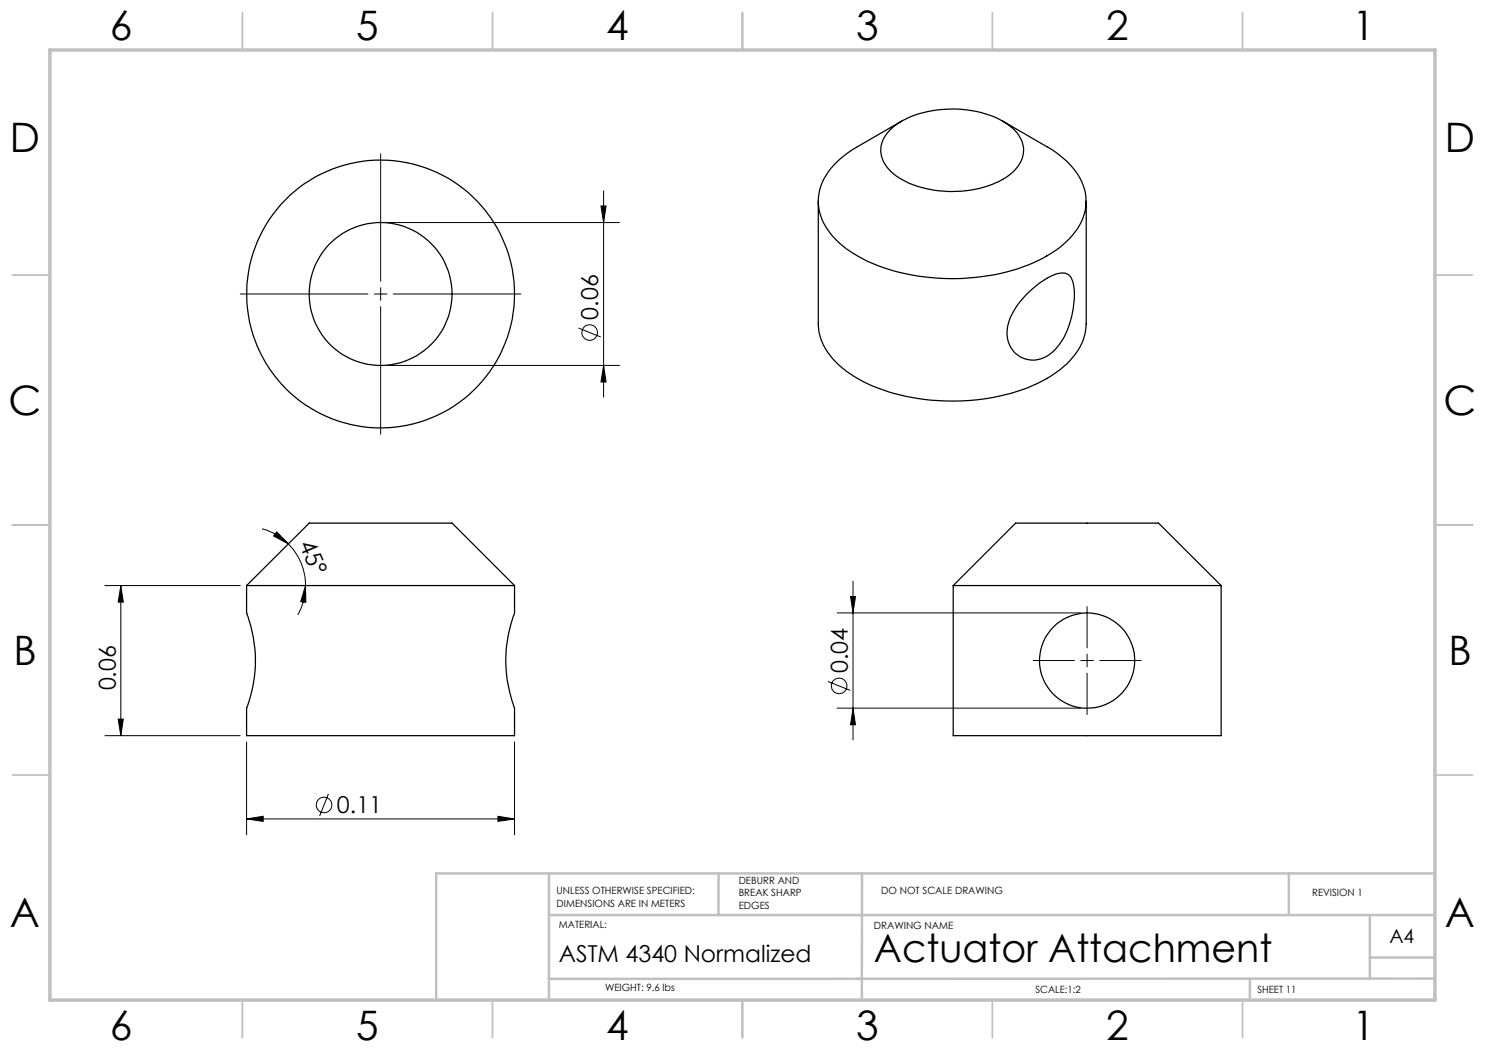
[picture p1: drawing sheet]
<svg xmlns="http://www.w3.org/2000/svg" width="297mm" height="210mm" viewBox="0 0 297 210" stroke-linecap="round" stroke-linejoin="round" font-family="sans-serif">
<g fill="none" stroke="#c0c0c0" stroke-width=".35">
<path d="M48.5 2.5v7.5M98.5 2.5v7.5M148.5 2.5v7.5M198.5 2.5v7.5M248.5 2.5v7.5M2.5 55h7.5M287 55h7.5M2.5 105h7.5M287 105h7.5M2.5 155h7.5M287 155h7.5M48.5 200v7.5"/>
<path d="M98.5 200v7.5M148.5 200v7.5M198.5 200v7.5M248.5 200v7.5"/>
</g>
<path d="M109.8 174.7v25.3M143.7 174.7v8.3M172.4 174.7v25.4M257.8 174.8v8.2M287 174.7h-199.8v25.3M109.8 183h177.2M250 195.8v4.2M274 183v12.8M274 191.5h13M287 195.7l-177.2 .1" fill="none" stroke="#c0c0c0" stroke-width=".5"/>
<path d="M10 10h277v190h-277z" fill="none" stroke="#c0c0c0" stroke-width=".7"/>
<g fill="none" stroke="#000" stroke-width=".2">
<path d="M76.1 30.8v25.5M120.7 38.2v41.2M48 58.8h25.6M74.9 58.8h2.5M76.1 57.5v2.6M77.4 44.5h46.5M78.7 58.8h25.5M120.2 41.2h1l-.5 3.3zM76.1 61.3v25.5M77.4 73.1h46.5M115.7 65.6l4.5 1.8M120.7 73.1l.5 3.3h-1z"/>
<path d="M21 117.1h27M24.2 117.1l.5 3.3h-1.1zM24.2 117.1v30M52.4 105.8a11.5 11.5 0 0 1 5.3 3M55.4 106.4l2.3 2.4-3-1.6zM57.7 108.8a11.9 11.9 0 0 1 3.4 8.3M61.1 117.1l.1 3.4-1.1-.2zM61.1 117.1a11.6 11.6 0 0 1-1.6 5.9M170.1 119.3h1l-.5 3.3zM170.6 116.2v31.8M165.6 136.3l4.4 1.8M167.4 122.6h48.7"/>
<path d="M206.6 132.1h8.3M216.1 132.1h2.6M217.4 121.3v8.3M217.4 130.8v2.6M217.4 134.6v8.3M220 132.1h8.2M21 147.1h27M23.6 143.8h1.1l-.5 3.3zM49.3 148.4v18.6M65.7 158.8l-1.8 4.4M102.9 148.4v18.6M167.4 141.6h48.7"/>
<path d="M170.6 141.6l.5 3.3h-1zM49.3 163.8l3.3-.5v1zM49.3 163.8h53.6M99.6 163.3l3.3 .5-3.3 .5z"/>
<circle cx="117.9" cy="66.5" r="1.55"/>
<circle cx="167.8" cy="137.2" r="1.56"/>
<circle cx="64.8" cy="161" r="1.55"/>
</g>
<g fill="#000">
<path d="M120.2 41.2h1l-.5 3.3zM120.7 73.1l.5 3.3h-1zM170.1 119.3h1l-.5 3.3zM170.6 141.6l.5 3.3h-1z"/>
<path d="M61.1 117.1l.1 3.4-1.1-.2zM55.4 106.4l2.3 2.4-3-1.6z"/>
<path d="M23.6 143.8h1.1l-.5 3.3zM24.2 117.1l.5 3.3h-1.1z"/>
<path d="M99.6 163.3l3.3 .5-3.3 .5zM49.3 163.8l3.3-.5v1z"/>
</g>
<g fill="none" stroke="#000" stroke-width=".25">
<path d="M177.9 26.1a16.5 16.5 0 0 1 11-4.2 19.4 19.4 0 0 1 13.5 3.7 5.6 5.6 0 0 1-.1 9 19.9 19.9 0 0 1-14.5 3.6 15.8 15.8 0 0 1-10-4.3 5.3 5.3 0 0 1 .1-7.8zM180.3 24.2l-8.8 5.1a15 15 0 0 0-7.6 8.7 10.4 10.4 0 0 0 3.2 9.9 27.6 27.6 0 0 0 14.2 6.9 43.1 43.1 0 0 0 26.2-2.6 17.2 17.2 0 0 0 9.1-8.6 9.9 9.9 0 0 0-2.5-10.6l-2-1.9-1.6-1.1-9.9-5.8M163.7 40.2v24.6a12.2 12.2 0 0 0 5.5 9.4 35.2 35.2 0 0 0 19.5 6 39.5 39.5 0 0 0 20.7-4.5 15.3 15.3 0 0 0 7.4-8.3l.4-2.6v-24.6M205.1 59a15.1 15.1 0 0 1 6.7-4.3 2.14 2.14 0 0 1 2.8 1.9 17.4 17.4 0 0 1-3.1 12.8 5.7 5.7 0 0 1-8.1 1.5 5.9 5.9 0 0 1-1.5-6.8 15.1 15.1 0 0 1 3.2-5.1zM49.3 117.1l12.5-12.5h28.6l12.5 12.5M49.3 117.1h53.6M49.3 117.1v5.5a26.6 26.6 0 0 1 0 19v5.5h53.6v-5.5a26.6 26.6 0 0 1 0-19v-5.5M190.6 117.1l12.5-12.5h28.6l12.5 12.5M190.6 117.1h53.6M190.6 117.1v30h53.6v-30"/>
<circle cx="76.1" cy="58.8" r="14.3"/>
<circle cx="76.1" cy="58.8" r="26.8"/>
<circle cx="217.4" cy="132.1" r="9.5"/>
</g>
<g font-size="8.1">
<text x="22" y="8">6</text>
<text x="71.2" y="8">5</text>
<text x="121.2" y="8">4</text>
<text x="171.3" y="8">3</text>
<text x="221.3" y="8">2</text>
<text x="270.5" y="8">1</text>
<text x="2" y="30.5">D</text>
<text x="289" y="30.5">D</text>
<text x="1.7" y="83">C</text>
<text x="288.7" y="83">C</text>
<text x="2.7" y="133">B</text>
<text x="289.7" y="133">B</text>
<text x="2" y="185.5">A</text>
<text x="289" y="185.5">A</text>
<text x="22" y="208">6</text>
<text x="71.2" y="208">5</text>
<text x="121.2" y="208">4</text>
<text x="171.3" y="208">3</text>
<text x="221.3" y="208">2</text>
<text x="270.5" y="208">1</text>
</g>
<text font-size="7.8" x="174.8" y="192.5">Actuator Attachment</text>
<g font-size="4.7">
<text x="119.7" y="63.9" transform="rotate(-90 119.7 63.9)">0.06</text>
<text x="59.7" y="108.8" transform="rotate(67 59.7 108.8)">45°</text>
<text x="169.6" y="134.6" transform="rotate(-90 169.6 134.6)">0.04</text>
<text x="23.2" y="138.1" transform="rotate(-90 23.2 138.1)">0.06</text>
<text x="67.4" y="162.7">0.11</text>
<text x="111.8" y="192.5">ASTM 4340 Normalized</text>
</g>
<text font-size="3.9" x="277.9" y="188.5">A4</text>
<g font-size="2">
<text x="111.3" y="178.9">UNLESS OTHERWISE SPECIFIED:</text>
<text x="147.7" y="176.7">DEBURR AND</text>
<text x="147.7" y="179.2">BREAK SHARP</text>
<text x="176.3" y="178.7">DO NOT SCALE DRAWING</text>
<text x="262.4" y="179.1">REVISION 1</text>
<text x="111.3" y="181.4">DIMENSIONS ARE IN METERS</text>
<text x="111.8" y="185.5">MATERIAL:</text>
<text x="147.7" y="181.7">EDGES</text>
<text x="174.8" y="185.9">DRAWING NAME</text>
<text x="121" y="198.2">WEIGHT: 9.6 lbs</text>
<text x="207.1" y="198.6">SCALE:1:2</text>
<text x="251.5" y="198.6">SHEET 11</text>
</g>
</svg>
